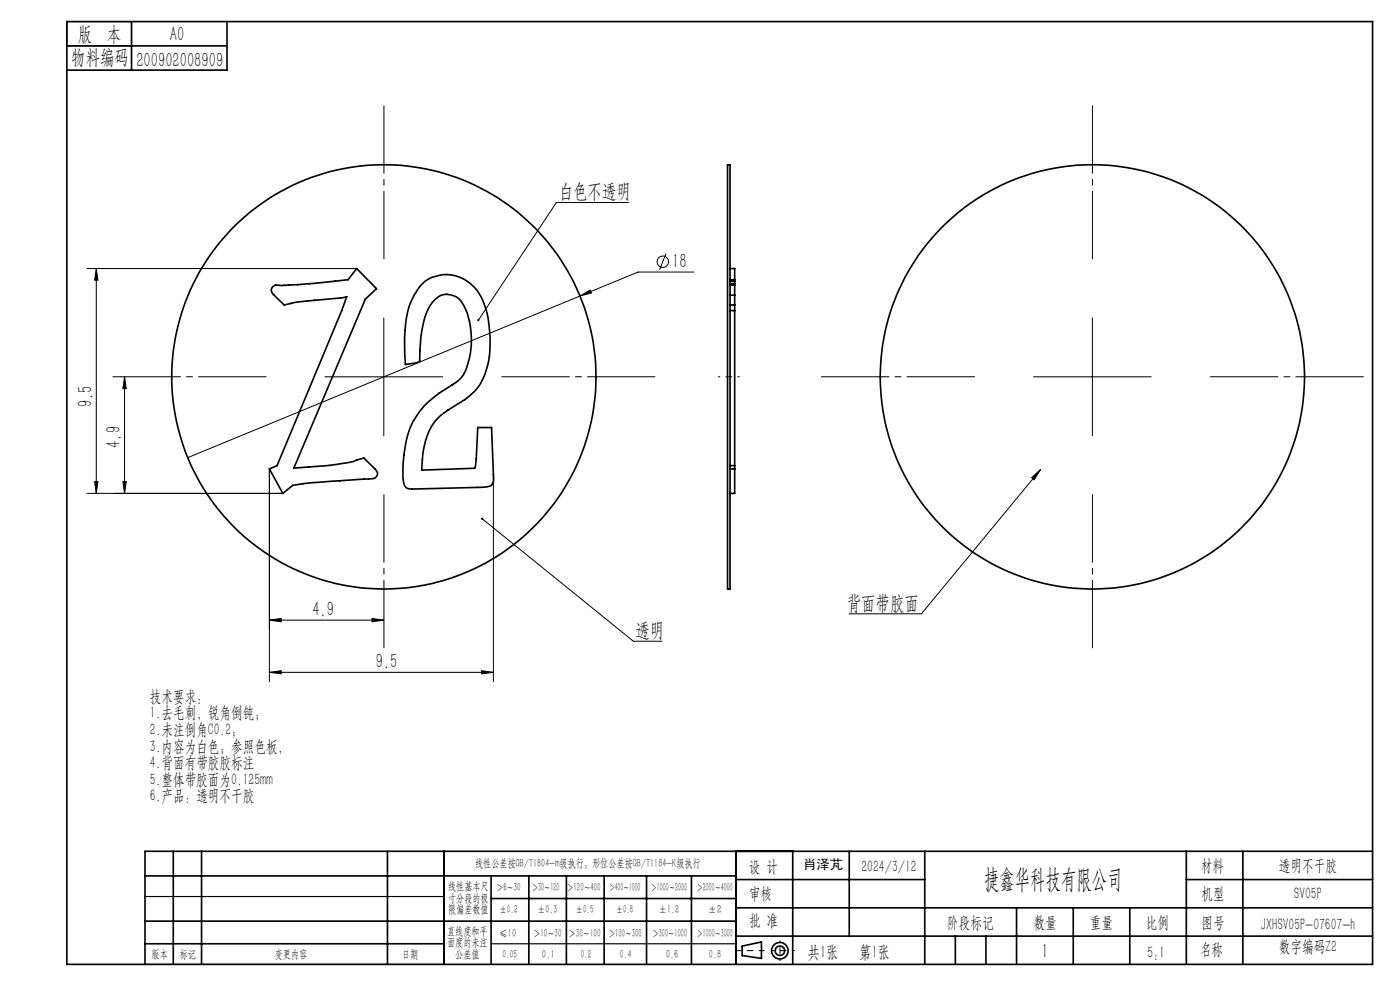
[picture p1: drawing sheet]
<svg xmlns="http://www.w3.org/2000/svg" width="297mm" height="210mm" viewBox="0 0 297 210" stroke-linecap="round" stroke-linejoin="round" font-family="sans-serif">
<g fill="none" stroke="#000" stroke-width=".21">
<path d="M18.5 57h57.2M20.4 57l.4 2.4h-.7zM20.4 57v47.7M133.3 43h-15.3l-16.5 24.9M141.3 53.8l-1.4 3.4M147.2 57.7h-11.8l-12.4 5.1M26.4 79.9l.4 2.5h-.7zM26.4 79.9v24.8M68.9 79.9h25M81.4 67.4v25.1M123 62.8l2.2-1.3 .3 .7zM123 62.8l-83.2 34.3"/>
<path d="M219.3 79.9h24.9M231.7 67.4v25.1M57.1 99.5v45.1M220.7 99.6l-25.2 30.6h-15.4M18.5 104.7h41.5M20.1 102.2h.7l-.4 2.5zM26.1 102.2h.7l-.4 2.5zM102.3 110l32.1 26h6M104.7 100.6v44M218.9 101.3l1.8-1.7-1.3 2.2zM57.1 131.5l2.6-.3v.7zM57.1 131.5h24.3"/>
<path d="M78.9 131.2l2.5 .3-2.5 .4zM57.1 142.6l2.6-.3v.6zM57.1 142.6h47.6M102.2 142.3l2.5 .3-2.5 .3z"/>
<circle cx="140.6" cy="55.5" r="1.21"/>
</g>
<g fill="none" stroke="#000" stroke-width=".35">
<path d="M14.2 4.6h277v200h-277zM14.2 9.7h34M27.9 4.6v10.3M48.2 4.6v10.3h-34M154.3 35h.6v89.9h-.6zM154.9 57h1v2.6M154.9 59.6h1M154.9 59.3h1M155.9 59.6v.6M57.7 61a1.45 1.45 0 0 1 1.8-.4l7.2-.5 7.1-.8 1.9-2.3 4.2 4.2-2.4 2.3-15.2 35.8a78.4 78.4 0 0 0 12.6-1.4l2.3-.8 2.4 2.4a1.15 1.15 0 0 1 .4 1.4 1.15 1.15 0 0 1-1.4 .7l-12.1 .8-4.4 .6-2.1 1.7-2.9-5.2 1.7-.7 13.7-32.9 1.1-3-1.4 .3-9 .9-2.9 .6-2.6-2.6a.97 .97 0 0 1 0-1.1zM89.6 60.2a7.9 7.9 0 0 1 12.3 2.5 24 24 0 0 1 1.7 14 11.4 11.4 0 0 1-5 8.1 23.6 23.6 0 0 0-5.9 4.1 13.7 13.7 0 0 0-3.1 8.6l-.1 2.2 11.1-.4 .2-.1 .2-1.9 .4-6.6h2.9l.4 10.6a1.66 1.66 0 0 1-1.8 2l-15.9 .4a1.51 1.51 0 0 1-1.4-1.6 26.6 26.6 0 0 1 2-12.6 21.3 21.3 0 0 1 9.1-8.3 6.3 6.3 0 0 0 2.6-4.2 16.5 16.5 0 0 0-1.4-13 3.7 3.7 0 0 0-6.1 .1l-.6 .7a20.9 20.9 0 0 0-2.1 9.6l-.1 2.3-.6 .3-2.4 .3a34.9 34.9 0 0 1 .8-12.4 14.7 14.7 0 0 1 2.8-4.7zM154.9 60.5h1v2.1"/>
<path d="M154.9 62.6h1M154.9 64.7h1M154.9 65.9h1M154.9 60.2h1M155.9 60.2v.2h-1M155.9 62.6v42.1h-1M154.9 98.8h1M154.9 99.5h1M30.8 195.4h125.4M30.8 185.8h125.4M36.8 180.6v24M42.8 180.6v24"/>
<path d="M82.2 180.6v24M94.2 180.6v24M104.2 185.8v18.8M104.2 190.6h52M112.2 185.8v18.8M120.2 185.8v18.8M128.2 185.8v18.8M137.2 185.8v18.8M146.7 185.8v18.8M156.2 180.6v24M156.2 186.6h40M156.2 198.6h135"/>
<path d="M156.2 192.6h135M168.2 180.6v24M180.2 180.6v18M196.2 180.6v24M202.7 198.6v6M209.2 198.6v6M215.7 192.6v12M227.7 192.6v12M239.7 192.6v12M251.7 186.6h39.5M251.7 180.6v24M263.7 180.6v24"/>
<path d="M291.2 180.6h-260.4v24M30.8 200.2h63.4M157.4 200.7l4.1-.9v3.5l-4.1-.6z"/>
<circle cx="81.4" cy="79.9" r="45"/>
<circle cx="231.7" cy="79.9" r="45"/>
<circle cx="165.5" cy="201.7" r="1.74"/>
<circle cx="165.5" cy="201.7" r="1"/>
</g>
<path d="M81.5 54.9v-32.5M231.8 54.9v-32.5M56.5 79.9h-32.5M106.5 79.9h32.5M206.8 79.9h-32.5M256.8 79.9h32.5M81.5 104.9v32.5M231.8 104.9v32.5" fill="none" stroke="#000" stroke-width=".21" stroke-dasharray="15.2 1.3 1.3 1.3" stroke-dashoffset=".9"/>
<path d="M156.9 79.9h-4.5" fill="none" stroke="#000" stroke-width=".21" stroke-dasharray="15.2 1.3 1.3 1.3" stroke-dashoffset="14.9"/>
<path d="M162.1 201.7h-6" fill="none" stroke="#000" stroke-width=".21" stroke-dasharray="15.2 1.3 1.3 1.3" stroke-dashoffset="14.1"/>
<path d="M168.5 201.7h-4.8" fill="none" stroke="#000" stroke-width=".21" stroke-dasharray="15.2 1.3 1.3 1.3" stroke-dashoffset="14.7"/>
<path d="M165.5 199.6v4.2" fill="none" stroke="#000" stroke-width=".21" stroke-dasharray="15.2 1.3 1.3 1.3" stroke-dashoffset="15"/>
<path d="M14.2 4.6h13.7v5.1h-13.7zM30.8 190.2h63.4M30.8 204.6h63.4M104.2 200.2h52" fill="none" stroke="#000" stroke-width=".25"/>
<g fill="#000">
<path d="M26.1 102.2h.7l-.4 2.5zM26.4 79.9l.4 2.5h-.7zM20.1 102.2h.7l-.4 2.5zM20.4 57l.4 2.4h-.7z"/>
<path d="M102.1 109.9a.24 .24 0 0 0 .1 .4 .24 .24 0 0 0 .3-.3 .24 .24 0 0 0-.4-.2l.2 .2zM101.3 67.7l-.1 .3 .2 .1 .1-.2-.1 .2a.23 .23 0 0 0 .3-.3 .23 .23 0 0 0-.4-.1zM218.9 101.3l1.8-1.7-1.3 2.2z"/>
<path d="M57.1 131.5l2.6-.3v.7zM78.9 131.2l2.5 .3-2.5 .4zM57.1 142.6l2.6-.3v.6zM102.2 142.3l2.5 .3-2.5 .3zM123 62.8l2.5-.6-.3-.7z"/>
</g>
<text font-size="5.6" x="208.8" y="188.3">捷鑫华科技有限公司</text>
<g font-size="4.4">
<text x="16.5" y="8.6">版 本</text>
<text x="36.1" y="8.6">A0</text>
<text x="15.1" y="13.7">物料编码</text>
<text x="28.9" y="14.2">200902008909</text>
<text x="118.5" y="42">白色不透明</text>
<text x="142.6" y="56.8">18</text>
<text x="19.6" y="86.3" transform="rotate(-90 19.6 86.3)">9.5</text>
<text x="25.6" y="95" transform="rotate(-90 25.6 95)">4.9</text>
<text x="66.3" y="130.6">4.9</text>
<text x="179.6" y="129.3">背面带胶面</text>
<text x="134.8" y="135.1">透明</text>
<text x="79.7" y="141.7">9.5</text>
<text x="221" y="203.2">1</text>
</g>
<g font-size="3.8">
<text x="171.3" y="203.2">共1张</text>
<text x="182.3" y="203.2">第1张</text>
</g>
<g font-size="3.5">
<text x="31.8" y="148.8">技术要求：</text>
<text x="31.8" y="152.4">1.去毛刺，锐角倒钝；</text>
<text x="31.8" y="155.9">2.未注倒角C0.2；</text>
<text x="31.8" y="159.4">3.内容为白色；参照色板，</text>
<text x="31.8" y="163">4.背面有带胶胶标注</text>
<text x="31.8" y="166.5">5.整体带胶面为0.125mm</text>
<text x="31.8" y="170">6.产品：透明不干胶</text>
<text x="158.9" y="184.9">设 计</text>
<text x="182.7" y="184.9">2024/3/12</text>
<text x="254.7" y="184.7">材料</text>
<text x="271.3" y="184.7">透明不干胶</text>
<text x="158.9" y="190.8">审核</text>
<text x="254.9" y="190.7">机型</text>
<text x="274.6" y="190.8">SV05P</text>
<text x="158.9" y="196.5">批 准</text>
<text x="200.9" y="196.9">阶段标记</text>
<text x="219.3" y="196.9">数量</text>
<text x="231.2" y="196.9">重量</text>
<text x="243.1" y="196.9">比例</text>
<text x="254.9" y="196.9">图号</text>
<text x="267.5" y="197.3">JXHSV05P-07607-h</text>
<text x="243.4" y="203.2">5:1</text>
<text x="254.5" y="202.5">名称</text>
<text x="271.3" y="201.8">数字编码Z2</text>
</g>
<text font-size="2.8" x="170.4" y="184.3">肖泽芃</text>
<g font-size="2.5">
<text x="100.8" y="184">线性公差按GB/T1804-m级执行；形位公差按GB/T1184-K级执行</text>
<text x="95.1" y="188.8">线性基本尺</text>
<text x="95.1" y="191.3">寸分段的极</text>
<text x="105.3" y="189.1">＞6～30</text>
<text x="112.9" y="189.1">＞30～120</text>
<text x="120.2" y="188.9">＞120～400</text>
<text x="129.2" y="188.9">＞400～1000</text>
<text x="138.1" y="189.1">＞1000～2000</text>
<text x="147.8" y="189.1">＞2000～4000</text>
<text x="95.1" y="193.8">限偏差数值</text>
<text x="105.9" y="193.8">±0.2</text>
<text x="114.1" y="193.8">±0.3</text>
<text x="122.2" y="193.8">±0.5</text>
<text x="130.7" y="193.8">±0.8</text>
<text x="139.8" y="193.8">±1.2</text>
<text x="150.2" y="193.8">±2</text>
<text x="32.2" y="203.2">版本</text>
<text x="38.1" y="203.2">标记</text>
<text x="58.3" y="203.2">变更内容</text>
<text x="85.3" y="203.2">日期</text>
<text x="94.8" y="198.3">直线度和平</text>
<text x="94.8" y="200.7">面度的未注</text>
<text x="96.6" y="203.2">公差值</text>
<text x="105.9" y="198.7">≤10</text>
<text x="106.6" y="203.2">0.05</text>
<text x="113.2" y="198.7">＞10～30</text>
<text x="115" y="203.2">0.1</text>
<text x="120.6" y="198.7">＞30～100</text>
<text x="123.2" y="203.2">0.2</text>
<text x="129.1" y="198.7">＞100～300</text>
<text x="131.5" y="203.2">0.4</text>
<text x="138.4" y="198.7">＞300～1000</text>
<text x="141.3" y="203.2">0.6</text>
<text x="147.8" y="198.7">＞1000～3000</text>
<text x="150.4" y="203.2">0.8</text>
</g>
</svg>
